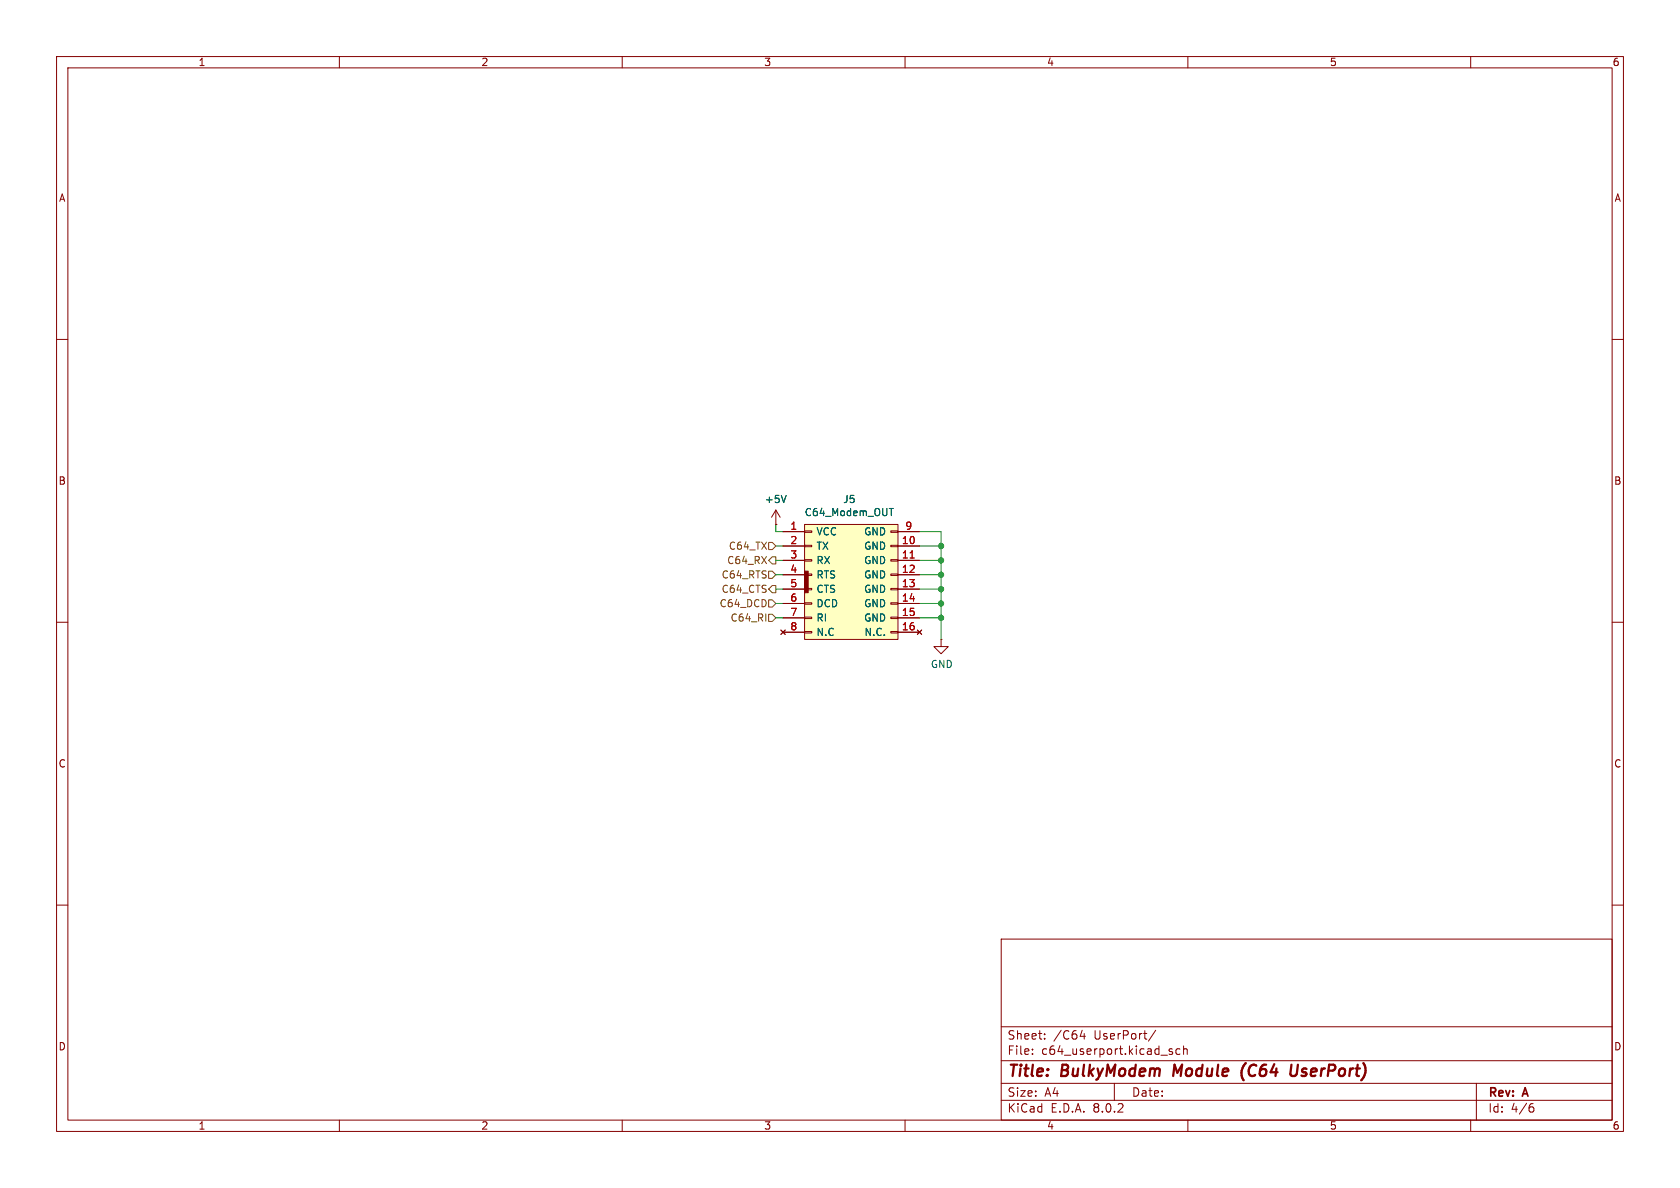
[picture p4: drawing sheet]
<svg xmlns="http://www.w3.org/2000/svg" width="297mm" height="210mm" viewBox="0 0 297 210" stroke-linecap="round" stroke-linejoin="round" font-family="sans-serif">
<g fill="none" stroke="#840000" stroke-width=".18">
<path d="M10 10h277v190h-277zM12 12h273v186h-273zM60 10v2M110 10v2M160 10v2M210 10v2M260 10v2M10 60h2M285 60h2M10 110h2M285 110h2M10 160h2"/>
<path d="M285 160h2M177 166h108v32h-108zM60 198v2M110 198v2M160 198v2M177 194.5h108M177 191.5h108M177 187.5h108M177 181.5h108M182.5 186.3v.1M182.5 185.5v.1M184.7 183.6v.1"/>
<path d="M184.7 182.8v.1M191.3 182.1l-.3 1.1h.9M191.7 182.7v1M197 191.5v3M204.3 182.1l-1.3 2M206.7 185.7l.6 .4-.2 .3-.4-.1M207.2 185.5l-.3-.1-.2 .2M208.6 185.5l-.4-.1-.3 .3v.4l.1 .2h.6M209.2 185.5l.3-.1 .3 .1 .1 .9M209.2 184.9v1.5M210 198v2M260 198v2"/>
<path d="M261 191.5v6.5M270.6 195.7h.3l.3 .3-.1 .5-.5 .1M271 195.1l-.4 .1"/>
</g>
<path d="M207.6 188.2l-.2 2M220.3 187.9a2.35 2.35 0 0 0-.4 3.1M228.3 188.2l-.2 1.6M229.5 188.2l-.2 1.6a.64 .64 0 0 1-1.1 .2" fill="none" stroke="#840000" stroke-width=".4"/>
<path d="M142.2 92.7h16.5v20.3h-16.5z" fill="#ffffc2"/>
<path d="M142.2 101h.7v3.8h-.7z" fill="#840000" stroke="#840000" stroke-width=".18"/>
<g fill="none" stroke="#840000" stroke-width=".18">
<path d="M137.2 92.7h.1M137.2 90.2l-.8 1.2M137.2 90.2v2.5M137.2 90.2l.7 1.2M138.4 94h3.8M138.4 96.5h3.8M138.4 99.1h3.8M142.2 92.7h16.5v20.3h-16.5zM142.2 98.9h1.3v.3h-1.3zM142.2 96.4h1.3v.2h-1.3zM142.2 93.9h1.3v.2h-1.3zM157.5 98.9h1.2v.3h-1.2z"/>
<path d="M157.5 96.4h1.2v.2h-1.2zM157.5 93.9h1.2v.2h-1.2zM158.7 94h3.9M158.7 96.5h3.9M158.7 99.1h3.9M138 111.4l.8 .7M138.4 101.6h3.8M138.4 104.1h3.8M138.4 106.7h3.8M138.4 109.2h3.8M138.4 111.8h3.8M138.8 111.4l-.8 .7"/>
<path d="M142.2 111.6h1.3v.3h-1.3zM142.2 109.1h1.3v.2h-1.3zM142.2 106.6h1.3v.2h-1.3zM142.2 104h1.3v.3h-1.3zM142.2 101.5h1.3v.2h-1.3zM157.5 111.6h1.2v.3h-1.2zM157.5 109.1h1.2v.2h-1.2zM157.5 106.6h1.2v.2h-1.2zM157.5 104h1.2v.3h-1.2zM157.5 101.5h1.2v.2h-1.2zM158.7 101.6h3.9M158.7 104.1h3.9"/>
<path d="M158.7 106.7h3.9M158.7 109.2h3.9M158.7 111.8h3.9M162.2 111.4l.7 .7M162.9 111.4l-.7 .7M166.4 113v1.3h1.2l-1.2 1.3-1.3-1.3h1.3M166.4 113h.1"/>
</g>
<path d="M160.9 98.6h.7" fill="none" stroke="#a90000" stroke-width=".18"/>
<path d="M139 87.6l-.4 1.2M157.2 89.9h.7" fill="none" stroke="#006464" stroke-width=".18"/>
<path d="M135.9 95.9h.6l.7 .6-.7 .7h-.6zM136.5 98.4h.7v1.3h-.7l-.6-.6zM135.9 101h.6l.7 .6-.7 .6h-.6zM135.9 108.6h.6l.7 .6-.7 .7h-.6zM135.9 106h.6l.7 .7-.7 .6h-.6zM136.5 103.5h.7v1.3h-.7l-.6-.7z" fill="none" stroke="#725600" stroke-width=".18"/>
<g fill="none" stroke="#009600" stroke-width=".18">
<path d="M137.2 99.1h1.2M137.2 92.7v1.3h1.2M137.2 96.5h1.2M162.6 94h3.8v19M162.6 99.1h3.8M162.6 96.5h3.8M137.2 101.6h1.2M137.2 104.1h1.2M137.2 106.7h1.2M137.2 109.2h1.2M162.6 101.6h3.8M162.6 104.1h3.8"/>
<path d="M162.6 106.7h3.8M162.6 109.2h3.8"/>
</g>
<g fill="#009600" stroke="#009600" stroke-width=".18">
<circle cx="166.4" cy="104.1" r=".46"/>
<circle cx="166.4" cy="101.6" r=".46"/>
<circle cx="166.4" cy="109.2" r=".46"/>
<circle cx="166.4" cy="106.7" r=".46"/>
<circle cx="166.4" cy="96.5" r=".46"/>
<circle cx="166.4" cy="99.1" r=".46"/>
</g>
<g font-size="2.8" fill="#840000">
<text x="178" y="190.9">Title:</text>
<text x="187.7" y="190.9">BulkyModem</text>
<text x="208.3" y="190.9">Module</text>
<text x="221.1" y="190.9">(C64</text>
<text x="230.5" y="190.9">UserPort)</text>
</g>
<g font-size="2.1" fill="#840000">
<text x="178" y="184">Sheet:</text>
<text x="186.2" y="184">/C64</text>
<text x="193.5" y="184">UserPort/</text>
<text x="178" y="186.7">File:</text>
<text x="184.1" y="186.7">c64_userport.kicad_sch</text>
<text x="178" y="196.9">KiCad</text>
<text x="178" y="194.1">Size:</text>
<text x="184.7" y="194.1">A4</text>
<text x="185.7" y="196.9">E.D.A.</text>
<text x="193.3" y="196.9">8.0.2</text>
<text x="200" y="194.1">Date:</text>
<text x="263" y="194.3">Rev:</text>
<text x="263" y="196.9">Id:</text>
<text x="267.1" y="196.9">4/6</text>
<text x="269.4" y="194.3">A</text>
</g>
<g font-size="1.8" fill="#840000">
<text x="35" y="11.9">1</text>
<text x="85" y="11.9">2</text>
<text x="135" y="11.9">3</text>
<text x="185" y="11.9">4</text>
<text x="235" y="11.9">5</text>
<text x="285" y="11.9">6</text>
<text x="10.3" y="35.9">A</text>
<text x="285.3" y="35.9">A</text>
<text x="10.3" y="85.9">B</text>
<text x="285.3" y="85.9">B</text>
<text x="10.3" y="135.9">C</text>
<text x="285.3" y="135.9">C</text>
<text x="10.3" y="185.9">D</text>
<text x="285.3" y="185.9">D</text>
<text x="35" y="199.9">1</text>
<text x="85" y="199.9">2</text>
<text x="135" y="199.9">3</text>
<text x="185" y="199.9">4</text>
<text x="235" y="199.9">5</text>
<text x="285" y="199.9">6</text>
</g>
<g font-size="1.8" fill="#006464">
<text x="135.1" y="89.1">+5V</text>
<text x="149" y="89.1">J5</text>
<text x="142.2" y="91.4">C64_Modem_OUT</text>
<text x="144.2" y="94.8">VCC</text>
<text x="152.7" y="94.8">GND</text>
<text x="144.2" y="97.4">TX</text>
<text x="144.2" y="99.9">RX</text>
<text x="152.7" y="97.4">GND</text>
<text x="152.7" y="99.9">GND</text>
<text x="144.2" y="102.5">RTS</text>
<text x="144.2" y="105">CTS</text>
<text x="144.2" y="107.5">DCD</text>
<text x="152.7" y="102.5">GND</text>
<text x="152.7" y="105">GND</text>
<text x="152.7" y="107.5">GND</text>
<text x="144.2" y="110.1">RI</text>
<text x="144.2" y="112.6">N.C</text>
<text x="152.7" y="110.1">GND</text>
<text x="152.7" y="112.6">N.C.</text>
<text x="164.5" y="118.3">GND</text>
</g>
<g font-size="1.8" fill="#a90000">
<text x="139.6" y="93.7">1</text>
<text x="159.9" y="93.7">9</text>
<text x="139.6" y="96.3">2</text>
<text x="139.6" y="98.8">3</text>
<text x="139.6" y="101.3">4</text>
<text x="159.3" y="96.3">10</text>
<text x="159.3" y="98.8">11</text>
<text x="159.3" y="101.3">12</text>
<text x="139.6" y="103.9">5</text>
<text x="139.6" y="106.4">6</text>
<text x="159.3" y="103.9">13</text>
<text x="159.3" y="106.4">14</text>
<text x="139.6" y="109">7</text>
<text x="139.6" y="111.5">8</text>
<text x="159.3" y="109">15</text>
<text x="159.3" y="111.5">16</text>
</g>
<g font-size="1.8" fill="#725600">
<text x="128.4" y="99.9">C64_RX</text>
<text x="128.8" y="97.4">C64_TX</text>
<text x="127.1" y="107.5">C64_DCD</text>
<text x="127.5" y="102.5">C64_RTS</text>
<text x="127.5" y="105">C64_CTS</text>
<text x="129.1" y="110.1">C64_RI</text>
</g>
</svg>
